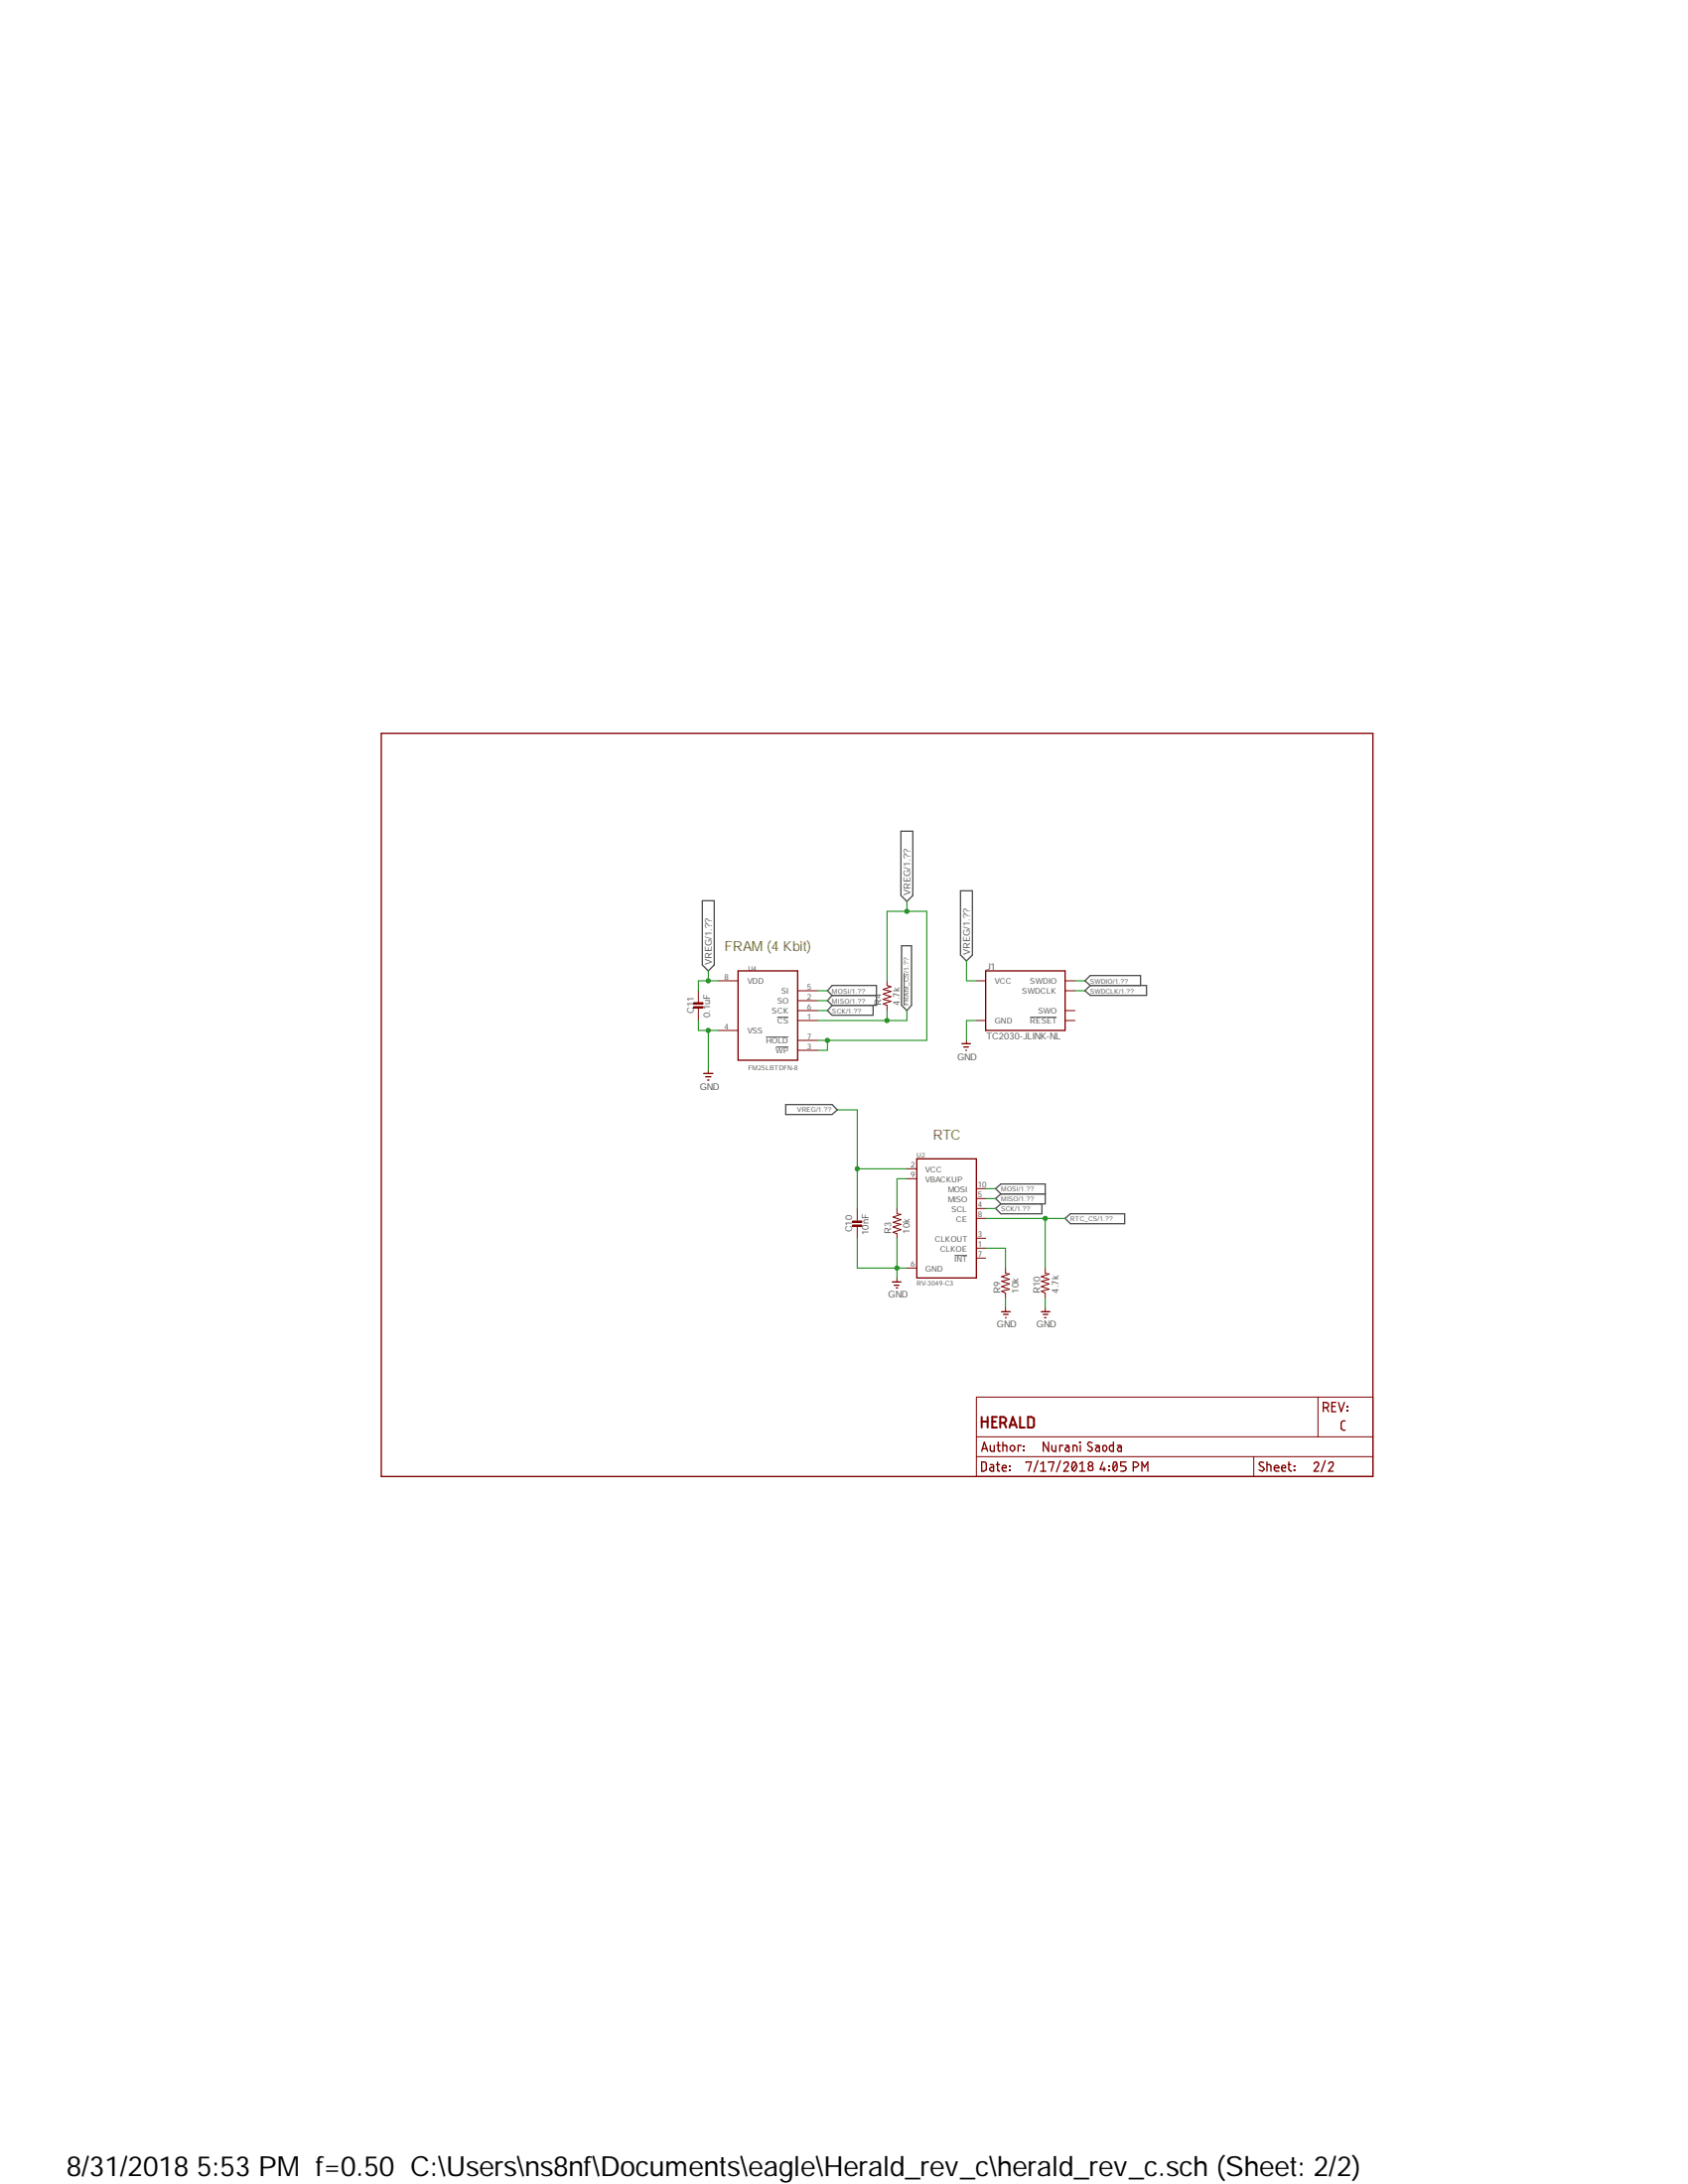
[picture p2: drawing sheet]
<svg xmlns="http://www.w3.org/2000/svg" width="216mm" height="279mm" viewBox="0 0 216 279" stroke-linecap="round" stroke-linejoin="round" font-family="sans-serif">
<path d="M48.4 93.6l127.5 95.6M175.9 93.6l-127.5 95.6" fill="none" stroke="#fff" stroke-width=".13"/>
<path d="M98 132.7h2.8M99.2 133.9h1.6M99.4 130.1h1.4M115.7 124.5v4.1M131.7 130.1h3.4M122.1 160.6h1.6" fill="none" stroke="#505050" stroke-width=".13"/>
<g fill="none" stroke="#505050" stroke-width=".17">
<path d="M89.8 115.2h1.6v8.2l-.8 .8-.8-.8zM115.2 106.3h1.6v8.3l-.8 .7-.8-.7zM122.9 114h1.5v8.2l-.8 .7-.7-.7zM106.4 127.3l-.6 .7 .6 .6M106.4 127.3h5.7M106.4 127.3l-.6-.6 .6-.6h5.7v2.5h-5.7M106.4 128.6l-.6 .7 .6 .6h5.3v-1.3M115.3 121h1.3v7.6l-.6 .7-.7-.7zM139.4 126.1h7.2v1.2h-7.2l-.6-.6zM139.4 126.1l-.6-.6 .6-.7h6.5v1.3M100.5 141.3h5.9l.7 .7-.7 .6h-5.9zM128 152.7l-.7 .6 .7 .7"/>
<path d="M128 152.7h5.7M128 152.7l-.7-.6 .7-.6h5.7v2.5h-5.7M128 154l-.7 .6 .7 .7h5.3v-1.3M136.2 155.9l.7-.6h6.9v1.2h-6.9z"/>
</g>
<g fill="none" stroke="#800000" stroke-width=".17">
<path d="M90 137.3h1.2M90.3 137.8h.6M90.5 138.2h.2M94.4 124.2h7.6v11.4h-7.6zM123 133.5h1.1M123.3 133.9h.6M123.5 134.4h.1M126.1 124.2h10.1v7.6h-10.1zM117.3 148.3h7.6v15.2h-7.6zM114.1 164h1.1M114.4 164.4h.6M114.6 164.8h.2"/>
<path d="M128.1 167.8h1.1M128.4 168.1h.5M128.6 168.6h.1M133.2 167.8h1.1M133.4 168.1h.6M133.6 168.6h.2"/>
</g>
<g fill="none" stroke="#800000" stroke-width=".13">
<path d="M90.6 136.9v.4M91.9 125.5h2.5M91.9 131.8h2.5M102 126.7h2.6M102 128h2.6M102 129.3h2.6M102 130.6h2.6M102 133.1h2.6M102 134.4h2.6M113.5 125.5v.6l.5 .1-1.1 .4 1.1 .2-1.1 .4 1.1 .3-1.1 .3 1.1 .3-1.1 .3 .6 .2v.7M123.6 133.1v.4M124.9 125.5h1.2"/>
<path d="M124.9 130.6h1.2M136.2 125.5h1.3M136.2 126.7h1.3M136.2 129.3h1.3M136.2 130.6h1.3M109.6 154.6v1.5M109.6 156.8v1.6M114.7 154.6v.7l.5 .1-1 .3 1 .3-1 .4 1 .2-1 .4 1 .3-1 .3 .5 .2v.6M116 149.5h1.3M116 150.8h1.3M124.9 152.1h1.2M124.9 153.3h1.2"/>
<path d="M124.9 154.6h1.2M124.9 158.4h1.2M124.9 159.7h1.2M124.9 155.9h1.2M114.7 163.5v.5M116 162.2h1.3M124.9 161h1.2M128.6 162.2v.7l.5 .1-1 .3 1 .4-1 .2 1 .4-1 .3 1 .3-1 .3 .5 .2v.6M128.6 167.3v.5M133.7 162.2v.7l.5 .1-1 .3 1 .4-1 .2 1 .4-1 .3 1 .3-1 .3 .5 .2v.6M133.7 167.3v.5"/>
</g>
<path d="M109.1 156.2h1.1v.2h-1.1z" fill-rule="evenodd" fill="#800000"/>
<path d="M109.1 156.2h1.1v.2h-1.1z" fill="none" stroke="#800000" stroke-width=".13"/>
<path d="M109.1 156.7h1.1v.2h-1.1z" fill-rule="evenodd" fill="#800000"/>
<path d="M89.3 126.7v1.6M89.3 128.9v1.7M109.1 156.7h1.1v.2h-1.1z" fill="none" stroke="#800000" stroke-width=".13"/>
<path d="M88.7 128.3h1.2v.1h-1.2z" fill-rule="evenodd" fill="#800000"/>
<path d="M88.7 128.3h1.2v.1h-1.2z" fill="none" stroke="#800000" stroke-width=".13"/>
<path d="M88.7 128.8h1.2v.1h-1.2z" fill-rule="evenodd" fill="#800000"/>
<path d="M88.7 128.8h1.2v.1h-1.2zM124.9 178.7h50.7v10.2h-50.7zM168.6 178.7v5.1M124.9 186.4h50.7M124.9 183.8h50.7M160.4 186.4v2.5" fill="none" stroke="#800000" stroke-width=".13"/>
<g fill="none" stroke="#800000" stroke-width=".17">
<path d="M48.8 93.8h126.8v95.1h-126.8zM170.3 179.9h.5M170.9 179.4h-.6v1.2h.6M171.2 179.4l.3 1.2 .5-1.2M172.3 179.9l.1 .1zM125.6 187h.4a1.15 1.15 0 0 1 .2 1l-.4 .2h-.2zM125.6 185.7l.3-1.2 .4 1.2M125.6 185.3h.6M126.7 187.4l.4 .1v.7l-.4-.1-.1-.2 .2-.2h.3M126.7 184.9v.7l.1 .1h.4v-.8M127.4 187.4h.4M127.5 184.9h.4"/>
<path d="M127.6 187v1.1l.2 .1M127.7 184.5v1.1l.2 .1M128.2 187.8h.5v-.3h-.3a.48 .48 0 0 0 0 .7h.3M128.3 184.9h.4l.1 .1v.7M128.3 184.5v1.2M129.1 187.6v-.1l.1 .1M129.1 188l.1 .1zM129.3 185l.2-.1 .3 .3a.45 .45 0 0 1-.3 .5l-.3-.3zM130.6 185v-.1h-.4v.8M130.9 185.1v-.1l.1 .1M130.9 185.5l.1 .1zM131.2 187.1v-.1h.7l-.3 1.2"/>
<path d="M132.8 186.9l-.6 1.4M133.1 188.2h.7M133.1 187.3l.3-.3v1.2M134.1 187.1v-.1h.7l-.3 1.2M134.1 184.5v1.2l-.7-1.2v1.2M134.5 184.9v.5l.3 .3h.2v-.8M135.6 186.9l-.5 1.4M135.9 185v-.1h-.3v.8M136.1 187.3v-.2l.3-.1a.3 .3 0 0 1 .3 .5l-.6 .7h.6M136.3 184.9h.4v.2v.6l-.4-.1-.1-.1 .1-.2 .4-.1M137.2 187h.3l.3 .6-.3 .5-.1 .1-.2-.1a.97 .97 0 0 1 0-1.1zM137.2 185.7v-.8h.4l.2 .2v.6"/>
<path d="M137.7 187.3l-.5 .7M138.1 188.2h.7M138.1 187.3l.3-.3v1.2M138.1 184.5l.1 .1zM138.2 184.9v.8M139.7 184.6l-.4-.1-.2 .2 .2 .3 .4 .3v.2a.34 .34 0 0 1-.6 0M140.1 184.9h.4l.1 .2v.6h-.3l-.2-.2v-.2l.2-.1h.3M141.1 185l.1-.1 .3 .1a.48 .48 0 0 1-.1 .7h-.2a.63 .63 0 0 1-.1-.7zM141.1 187l-.4 1h.7M141.2 187.7v.5M141.8 188l.1 .1zM141.8 187.6v-.1l.1 .1"/>
<path d="M142.4 184.5v1.2l-.4-.1a.58 .58 0 0 1 0-.7h.4M142.5 187h.2a.97 .97 0 0 1 0 1.1l-.1 .1-.1-.1a.97 .97 0 0 1 0-1.1zM142.8 187.3l-.5 .7M142.9 184.9h.4l.1 .2v.6h-.3l-.2-.2v-.2l.2-.1h.3M144 187h-.7v.5l.6 .1 .1 .2-.1 .3-.6 .1M144.9 187.7l.6-.1 .1-.1v-.2l-.3-.3h-.4v1.2M146 188.2v-1.2l.4 .7 .4-.7v1.2M161.6 187.1l-.4-.1-.2 .3 .7 .7-.2 .2-.5-.2M162.1 187.4h.3l.2 .1v.7M162.1 187v1.2M163 187.8h.6l-.1-.3h-.2h-.2l-.1 .5 .2 .2h.4M163.9 187.8h.5v-.3h-.3a.48 .48 0 0 0 0 .7h.3"/>
<path d="M164.8 187.4h.3M164.8 187v1l.1 .1 .3 .1M165.5 188l.1 .1zM165.5 187.6v-.1l.1 .1M168.1 187.3v-.2l.3-.1 .3 .2v.3l-.6 .7h.6M169.2 180.1l.6-.1 .1-.2-.1-.3-.6-.1v1.2M169.5 186.9l-.5 1.4M169.7 180.1l.2 .5M169.9 187.3l.1-.2 .3-.1a.3 .3 0 0 1 .2 .5l-.6 .7h.6M172 181.8l-.4 .1-.1 .1v.8l.3 .2h.2M172.3 180.4l.1 .1z"/>
<circle cx="139.5" cy="187.9" r=".33"/>
<circle cx="139.5" cy="187.3" r=".28"/>
</g>
<path d="M125.6 181.3v1.3M125.6 181.9h.7M126.3 181.3v1.3M126.9 181.9h.4M127.5 181.3h-.6v1.3h.6M127.9 182l.6-.1 .2-.1v-.3l-.3-.2h-.5v1.3M128.4 182l.3 .6M129.1 182.6l.4-1.3 .5 1.3M129.2 182.3h.7M130.5 181.3v1.3h.6M131.5 181.3h.4l.3 .1a1.34 1.34 0 0 1-.1 1.2h-.6z" fill="none" stroke="#800000" stroke-width=".25"/>
<path d="M89.3 130.6v1.2h2.6M90.6 131.8v5.1" fill="none" stroke="#008000" stroke-width=".13"/>
<circle cx="90.6" cy="131.8" r=".26" fill="#008000"/>
<g fill="none" stroke="#008000" stroke-width=".13">
<path d="M124.9 130.6h-1.3v2.5M114.7 158.4v5.1M114.7 162.2h1.3"/>
<circle cx="90.6" cy="131.8" r=".26"/>
</g>
<circle cx="114.7" cy="162.2" r=".26" fill="#008000"/>
<g fill="none" stroke="#008000" stroke-width=".13">
<path d="M104.6 128h1.2M104.6 126.7h1.2M104.6 129.3h1.2M104.6 130.6h11.4M113.5 129.3v1.3M109.6 158.4v3.8h5.1M126.1 153.3h1.2M126.1 152.1h1.2M126.1 154.6h1.2M128.6 166v1.3M133.7 166v1.3"/>
<circle cx="114.7" cy="162.2" r=".26"/>
</g>
<circle cx="113.4" cy="130.6" r=".26" fill="#008000"/>
<g fill="none" stroke="#008000" stroke-width=".13">
<path d="M116 129.3v1.3M137.5 126.7h1.3M137.5 125.5h1.3M126.1 155.9h10.1M133.7 155.9v6.3"/>
<circle cx="113.4" cy="130.6" r=".26"/>
</g>
<circle cx="133.7" cy="155.9" r=".26" fill="#008000"/>
<g fill="none" stroke="#008000" stroke-width=".13">
<path d="M113.5 116.6v8.9M104.6 133.1h13.9M105.8 133.1v1.3h-1.2M116 150.8h-1.3v3.8M126.1 159.7h2.5v2.5"/>
<circle cx="133.7" cy="155.9" r=".26"/>
</g>
<circle cx="105.8" cy="133.1" r=".26" fill="#008000"/>
<g fill="none" stroke="#008000" stroke-width=".13">
<path d="M113.5 116.6h5v16.5M116 115.3v1.3"/>
<circle cx="105.8" cy="133.1" r=".26"/>
</g>
<circle cx="116" cy="116.6" r=".26" fill="#008000"/>
<g fill="none" stroke="#008000" stroke-width=".13">
<path d="M90.6 124.2v1.3M91.9 125.5h-2.6v1.2"/>
<circle cx="116" cy="116.6" r=".26"/>
</g>
<circle cx="90.6" cy="125.5" r=".26" fill="#008000"/>
<g fill="none" stroke="#008000" stroke-width=".13">
<path d="M123.6 122.9v2.6h1.3M116 149.5h-6.4v5.1"/>
<circle cx="90.6" cy="125.5" r=".26"/>
</g>
<circle cx="109.6" cy="149.5" r=".26" fill="#008000"/>
<g fill="none" stroke="#008000" stroke-width=".13">
<path d="M107.1 142h2.5v7.5"/>
<circle cx="109.6" cy="149.5" r=".26"/>
</g>
<text font-size="3.6" x="8.5" y="278.4">8/31/2018 5:53 PM f=0.50 C:\Users\ns8nf\Documents\eagle\Herald_rev_c\herald_rev_c.sch (Sheet: 2/2)</text>
<g font-size="1.8" fill="#808000">
<text x="92.6" y="121.7">FRAM (4 Kbit)</text>
<text x="119.3" y="145.8">RTC</text>
</g>
<g font-size="1.2" fill="#505050">
<text x="116.4" y="114.6" transform="rotate(-90 116.4 114.6)">VREG/1.??</text>
<text x="91" y="123.4" transform="rotate(-90 91 123.4)">VREG/1.??</text>
<text x="124" y="122.2" transform="rotate(-90 124 122.2)">VREG/1.??</text>
<text x="126.2" y="124">J1</text>
<text x="88.7" y="129.6" transform="rotate(-90 88.7 129.6)">C11</text>
<text x="90.8" y="130.2" transform="rotate(-90 90.8 130.2)">0.1uF</text>
<text x="112.7" y="128.6" transform="rotate(-90 112.7 128.6)">R4</text>
<text x="115.1" y="128.6" transform="rotate(-90 115.1 128.6)">4.7k</text>
<text x="122.4" y="135.6">GND</text>
<text x="126.2" y="132.9">TC2030-JLINK-NL</text>
<text x="89.5" y="139.4">GND</text>
<text x="109" y="157.6" transform="rotate(-90 109 157.6)">C10</text>
<text x="111.1" y="158" transform="rotate(-90 111.1 158)">10nF</text>
<text x="114" y="157.8" transform="rotate(-90 114 157.8)">R3</text>
<text x="116.3" y="157.8" transform="rotate(-90 116.3 157.8)">10k</text>
<text x="113.6" y="166">GND</text>
<text x="127.9" y="165.4" transform="rotate(-90 127.9 165.4)">R9</text>
<text x="130.3" y="165.4" transform="rotate(-90 130.3 165.4)">10k</text>
<text x="133" y="165.4" transform="rotate(-90 133 165.4)">R10</text>
<text x="135.4" y="165.4" transform="rotate(-90 135.4 165.4)">4.7k</text>
<text x="127.5" y="169.8">GND</text>
<text x="132.6" y="169.8">GND</text>
</g>
<g font-size="1" fill="#505050">
<text x="92.6" y="125.3">8</text>
<text x="95.6" y="125.8">VDD</text>
<text x="127.3" y="125.8">VCC</text>
<text x="131.7" y="125.8">SWDIO</text>
<text x="92.6" y="131.7">4</text>
<text x="98.7" y="129.6">SCK</text>
<text x="99.4" y="128.4">SO</text>
<text x="99.4" y="130.9">CS</text>
<text x="99.9" y="127.1">SI</text>
<text x="103.2" y="126.6">5</text>
<text x="103.2" y="127.8">2</text>
<text x="103.2" y="129.1">6</text>
<text x="103.2" y="130.4">1</text>
<text x="127.3" y="130.9">GND</text>
<text x="130.7" y="127.1">SWDCLK</text>
<text x="131.7" y="130.9">RESET</text>
<text x="132.8" y="129.6">SWO</text>
<text x="95.6" y="132.2">VSS</text>
<text x="98" y="133.4">HOLD</text>
<text x="99.2" y="134.7">WP</text>
<text x="103.2" y="132.9">7</text>
<text x="103.2" y="134.2">3</text>
<text x="116.5" y="149.4">2</text>
<text x="118.4" y="149.9">VCC</text>
<text x="116.5" y="150.6">9</text>
<text x="118.4" y="151.2">VBACKUP</text>
<text x="121.2" y="152.5">MOSI</text>
<text x="121.2" y="153.8">MISO</text>
<text x="121.7" y="155">SCL</text>
<text x="125.1" y="151.9">10</text>
<text x="125.1" y="153.2">5</text>
<text x="125.1" y="154.4">4</text>
<text x="125.1" y="155.7">8</text>
<text x="119.5" y="158.8">CLKOUT</text>
<text x="120.2" y="160.1">CLKOE</text>
<text x="122.1" y="161.4">INT</text>
<text x="122.3" y="156.3">CE</text>
<text x="125.1" y="158.2">3</text>
<text x="125.1" y="159.5">1</text>
<text x="125.1" y="160.8">7</text>
<text x="116.5" y="162.1">6</text>
<text x="118.4" y="162.6">GND</text>
</g>
<g font-size=".8" fill="#505050">
<text x="95.7" y="124.2">U4</text>
<text x="139.4" y="125.8">SWDIO/1.??</text>
<text x="106.4" y="128.4">MISO/1.??</text>
<text x="106.4" y="127.1">MOSI/1.??</text>
<text x="106.4" y="129.6">SCK/1.??</text>
<text x="116.2" y="128.6" transform="rotate(-90 116.2 128.6)">FRAM_CS/1.??</text>
<text x="139.4" y="127.1">SWDCLK/1.??</text>
<text x="95.7" y="136.9">FM25LBTDFN-8</text>
<text x="101.9" y="142.2">VREG/1.??</text>
<text x="117.3" y="148.1">U2</text>
<text x="128" y="153.7">MISO/1.??</text>
<text x="128" y="152.4">MOSI/1.??</text>
<text x="128" y="154.9">SCK/1.??</text>
<text x="136.9" y="156.2">RTC_CS/1.??</text>
<text x="117.3" y="164.5">RV-3049-C3</text>
</g>
</svg>
